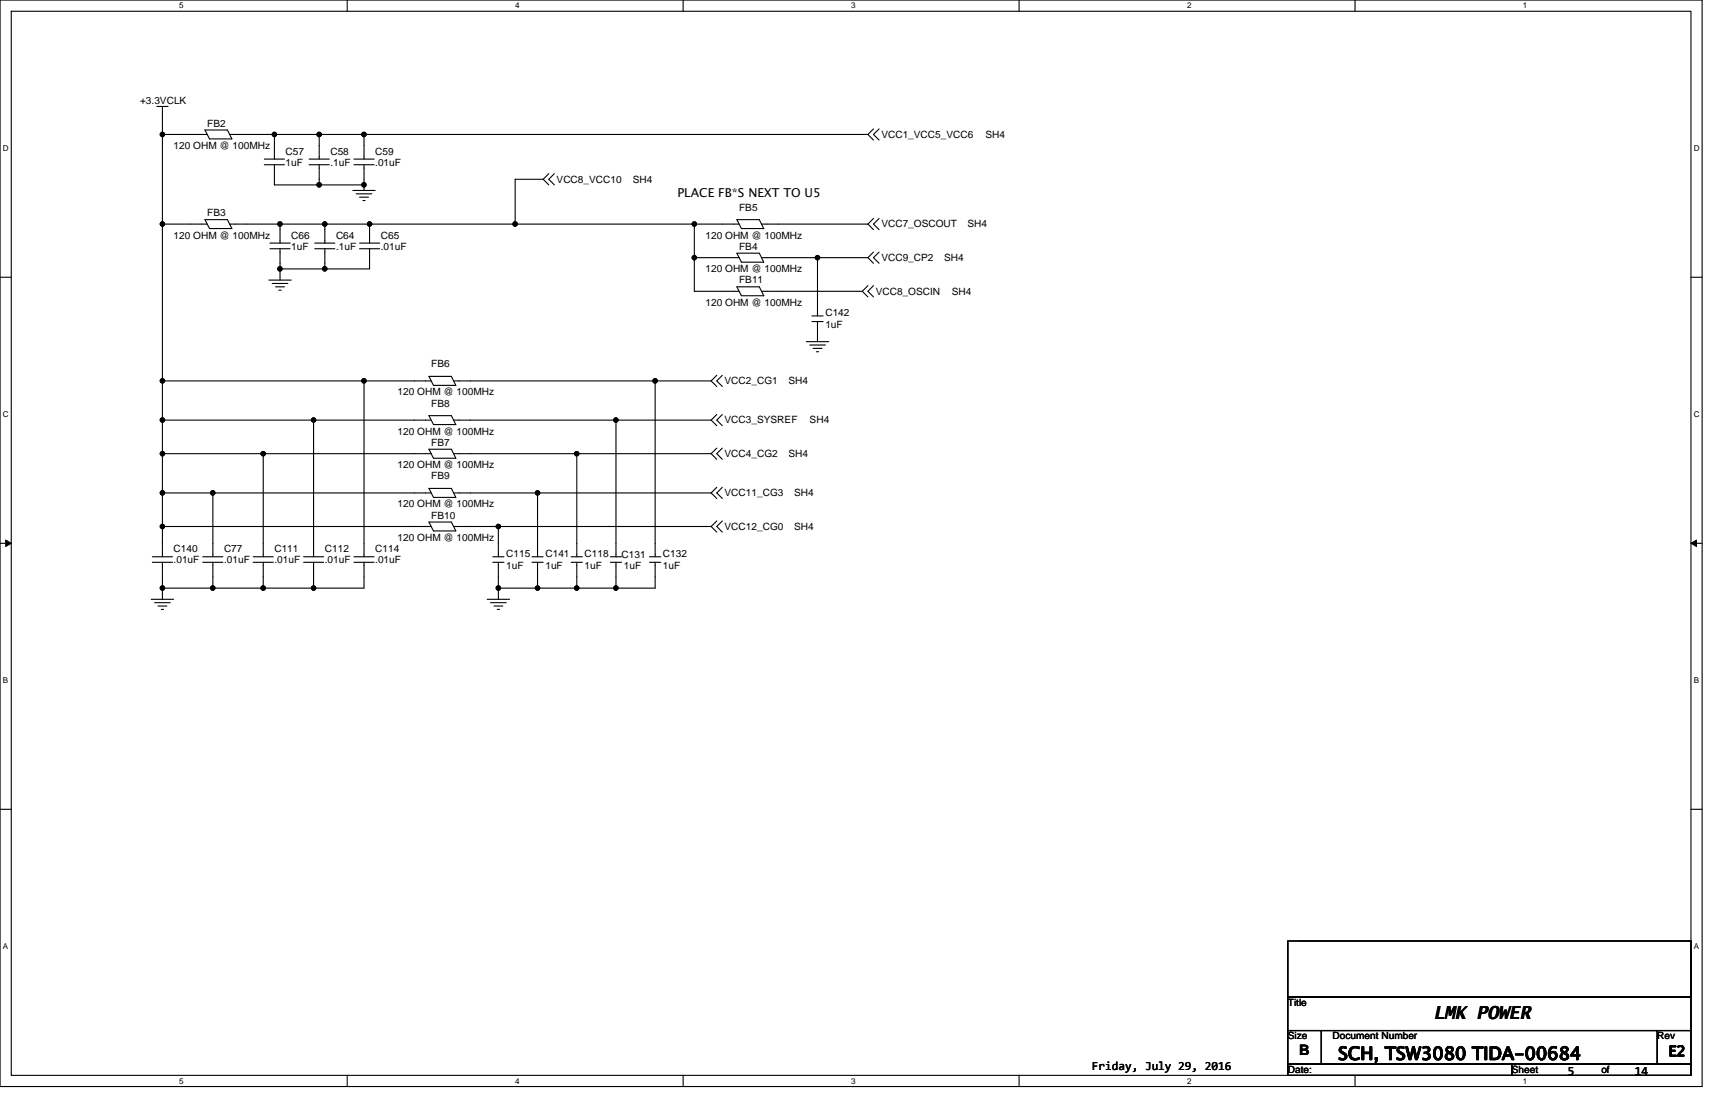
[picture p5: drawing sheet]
<svg xmlns="http://www.w3.org/2000/svg" width="432mm" height="279mm" viewBox="0 0 432 279" stroke-linecap="round" stroke-linejoin="round" font-family="sans-serif">
<path d="M0 0h428.6v273.5h-428.6zM2.8 2.8h422.9v267.9h-422.9z" fill="none" stroke="#000" stroke-width=".28"/>
<g fill="#fff">
<path d="M45.1 .3h1.1v2.3h-1.1z"/>
<path d="M45.1 271h1.1v2.2h-1.1z"/>
</g>
<path d="M87.4 0v2.8M87.4 270.7v2.8" fill="none" stroke="#000" stroke-width=".28"/>
<g fill="#fff">
<path d="M129.7 .3h1.1v2.3h-1.1z"/>
<path d="M129.7 271h1.1v2.2h-1.1z"/>
</g>
<path d="M172 0v2.8M172 270.7v2.8" fill="none" stroke="#000" stroke-width=".28"/>
<g fill="#fff">
<path d="M214.3 .3h1.1v2.3h-1.1z"/>
<path d="M214.3 271h1.1v2.2h-1.1z"/>
</g>
<path d="M256.6 0v2.8M256.6 270.7v2.8" fill="none" stroke="#000" stroke-width=".28"/>
<g fill="#fff">
<path d="M298.9 .3h1.1v2.3h-1.1z"/>
<path d="M298.9 271h1.1v2.2h-1.1z"/>
</g>
<path d="M341.2 0v2.8M341.2 270.7v2.8" fill="none" stroke="#000" stroke-width=".28"/>
<g fill="#fff">
<path d="M383.5 .3h1.1v2.3h-1.1z"/>
<path d="M383.5 271h1.1v2.2h-1.1z"/>
<path d="M.7 36.3h1.5v2.3h-1.5z"/>
<path d="M426.5 36.3h1.4v2.3h-1.4z"/>
<path d="M.7 103.3h1.5v2.2h-1.5z"/>
<path d="M426.5 103.3h1.4v2.2h-1.4z"/>
</g>
<path d="M0 69.8h2.8M425.7 69.8h2.9" fill="none" stroke="#000" stroke-width=".28"/>
<g fill="#fff">
<path d="M.7 170.2h1.4v2.3h-1.4z"/>
<path d="M426.5 170.2h1.3v2.3h-1.3z"/>
</g>
<path d="M0 136.8h2.8M425.7 136.8h2.9" fill="none" stroke="#000" stroke-width=".28"/>
<path d="M1.4 135.9l1.4 .9-1.4 .8zM425.7 136.8l1.4-.9v1.7z" fill="#000" stroke="#000" stroke-width=".25"/>
<g fill="#fff">
<path d="M.7 237.2h1.4v2.2h-1.4z"/>
<path d="M426.4 237.2h1.4v2.2h-1.4z"/>
</g>
<g fill="none" stroke="#000" stroke-width=".28">
<path d="M39.5 26.8h2.8M40.9 33.8v22.6h11.3M40.9 26.8v7h11.3M51.6 32.7h5.7l1.1 2.3h-5.7zM57.8 33.8h11.3M69.1 33.8h11.3M69.1 33.8v6.2M80.4 33.8h11.3M80.4 33.8v6.2M91.7 33.8v6.2M91.7 33.8h126.8M218.5 33.8l1.4 1.5"/>
<path d="M219.9 32.4l-1.4 1.4M221.3 32.4l-1.4 1.4 1.4 1.5M40.9 56.4v39.5M51.6 55.3h5.7l1.1 2.2h-5.7zM66.5 41.5h5.1M66.5 40h5.1M69.1 41.5v5h11.3M70.5 56.4h11.3M70.5 56.4h-12.7M70.5 56.4v4.8M77.8 41.5h5.1M77.8 40h5.1"/>
<path d="M80.4 46.5h11.3M80.4 41.5v5M81.8 56.4h11.2M81.8 56.4v4.8M88.8 47.9h5.7M89.1 41.5h5.1M89.1 40h5.1M89.7 48.8h3.9M90.5 49.6h2.3M91.4 50.5h.5M91.7 41.5v5M91.7 46.5v1.4"/>
<path d="M93 56.4h36.7M93 56.4v4.8M129.7 56.4h45.1M136.8 45.1h-7.1v11.3M136.8 45.1l1.4 1.4M138.2 43.7l-1.4 1.4M139.6 43.7l-1.4 1.4 1.4 1.4M174.8 56.4h11.3M174.8 56.4v8.5h11.3M185.5 55.3h5.7l1.1 2.2h-5.6zM218.5 56.4h-26.8M218.5 56.4l1.4 1.4"/>
<path d="M219.9 55l-1.4 1.4M221.3 55l-1.4 1.4 1.4 1.4M67.7 70.5h5.6M68 62.6h5M68 61.2h5M68.5 71.4h4M69.4 72.2h2.2M70.2 73h.6M70.5 62.6v5.1M70.5 67.7h11.3M70.5 67.7v2.8M79.2 62.6h5.1"/>
<path d="M79.2 61.2h5.1M81.8 62.6v5.1M90.5 62.6h5.1M90.5 61.2h5.1M93 62.6v5.1h-11.2M174.8 64.9v8.4h11.3M185.5 63.7h5.7l1.1 2.3h-5.6zM185.5 72.2h5.7l1.1 2.2h-5.6zM191.7 64.9h14.1M204.4 79.5h2.8M205.8 64.9v14.6M205.8 64.9h12.7"/>
<path d="M217.1 73.3l1.4 1.4M217.1 73.3h-25.4M218.5 71.9l-1.4 1.4M218.5 64.9l1.4 1.4M219.9 63.5l-1.4 1.4M219.9 71.9l-1.4 1.4 1.4 1.4M221.3 63.5l-1.4 1.4 1.4 1.4M40.9 95.9h50.8M40.9 95.9v9.8M91.7 95.9v44.2M91.7 95.9h16.9M108 94.7h5.6l1.2 2.3h-5.7z"/>
<path d="M114.2 95.9h50.8M165 95.9v44.2M165 95.9h14M179 95.9l1.5 1.4M180.5 94.5l-1.5 1.4M181.9 94.5l-1.4 1.4 1.4 1.4M203 86h5.7M203.9 86.8h3.9M204.4 80.9h2.8M204.7 87.7h2.3M205.5 88.5h.6M205.8 80.9v5.1"/>
<path d="M40.9 105.7h38.1M40.9 114.2h25.4M40.9 114.2v9.9h12.7M40.9 105.7v8.5M66.3 114.2h42.3M66.3 114.2v25.9M79 105.7v34.4M108 104.6h5.6l1.2 2.3h-5.7zM108 113.1h5.6l1.2 2.2h-5.7zM108.6 105.7h-29.6M114.2 105.7h40.9M114.2 114.2h31"/>
<path d="M179 105.7h-23.9v34.4M179 114.2h-33.8v25.9M179 114.2l1.5 1.4M179 105.7l1.5 1.4M180.5 112.8l-1.5 1.4M180.5 104.3l-1.5 1.4M181.9 112.8l-1.4 1.4 1.4 1.4M181.9 104.3l-1.4 1.4 1.4 1.4M40.9 124.1v8.4M40.9 132.5v7.6M40.9 132.5h67.7M53.6 124.1h55"/>
<path d="M53.6 124.1v16M108 131.4h5.6l1.2 2.2h-5.7zM108 122.9h5.6l1.2 2.3h-5.7zM125.5 132.5h-11.3M135.3 124.1h-21.1M179 132.5h-53.5v7.6M179 124.1l1.5 1.4M179 132.5l1.5 1.4M179 124.1h-43.7v16M180.5 122.7l-1.5 1.4M180.5 131.1l-1.5 1.4M181.9 122.7l-1.4 1.4 1.4 1.4"/>
<path d="M181.9 131.1l-1.4 1.4 1.4 1.4M38.1 150.9h5.6M38.4 141.5h5M38.4 140.1h5M38.9 151.7h4M39.8 152.5h2.2M40.6 153.4h.6M40.9 148h12.7M40.9 148v2.9M40.9 141.5v6.5M51.1 141.5h5M51.1 140.1h5"/>
<path d="M53.6 141.5v6.5M53.6 148h12.7M63.7 141.5h5.1M63.7 140.1h5.1M66.3 141.5v6.5M66.3 148h12.7M76.4 141.5h5.1M76.4 140.1h5.1M79 141.5v6.5M89.1 141.5h5.1M89.1 140.1h5.1M91.7 141.5v6.5h-12.7"/>
<path d="M122.7 150.9h5.6M123.5 151.7h3.9M124.1 140.1h2.8M124.1 141.5h2.8M124.4 152.5h2.2M125.2 153.4h.6M125.5 148h9.8M125.5 141.5v6.5M125.5 148v2.9M133.9 140.1h2.9M133.9 141.5h2.9M135.3 148h9.9"/>
<path d="M135.3 141.5v6.5M143.8 140.1h2.8M143.8 141.5h2.8M145.2 148h9.9M145.2 141.5v6.5M153.7 140.1h2.8M153.7 141.5h2.8M155.1 141.5v6.5M163.5 140.1h2.9M163.5 141.5h2.9M165 141.5v6.5h-9.9M0 203.7h2.8"/>
<path d="M425.7 203.7h2.9M324.3 236.9h101.4v14.1h-101.4zM327.1 236.9h98.6v14.1v-2.9M324.3 251h101.4v8.4h-101.4zM324.3 259.4h8.4v8.5h-8.4zM332.7 259.4h84.6v8.5h-84.6zM417.3 259.4h8.4v8.5h-8.4zM324.3 267.9h56.3v2.8h-56.3zM380.6 267.9h45.1v2.8h-45.1z"/>
</g>
<g fill="#000" stroke="#000" stroke-width=".28">
<circle cx="40.9" cy="33.8" r=".55"/>
<circle cx="69.1" cy="33.8" r=".55"/>
<circle cx="80.4" cy="33.8" r=".56"/>
<circle cx="91.6" cy="33.8" r=".55"/>
<circle cx="40.9" cy="56.4" r=".55"/>
<circle cx="70.5" cy="56.4" r=".55"/>
<circle cx="80.4" cy="46.5" r=".56"/>
<circle cx="81.8" cy="56.4" r=".55"/>
<circle cx="91.6" cy="46.5" r=".55"/>
<circle cx="93" cy="56.4" r=".55"/>
<circle cx="129.7" cy="56.4" r=".56"/>
<circle cx="174.8" cy="56.4" r=".55"/>
<circle cx="70.5" cy="67.7" r=".55"/>
<circle cx="81.8" cy="67.7" r=".55"/>
<circle cx="174.8" cy="64.9" r=".55"/>
<circle cx="205.8" cy="64.9" r=".55"/>
<circle cx="40.9" cy="95.9" r=".55"/>
<circle cx="91.6" cy="95.9" r=".55"/>
<circle cx="164.9" cy="95.9" r=".56"/>
<circle cx="40.9" cy="114.2" r=".55"/>
<circle cx="40.9" cy="105.7" r=".55"/>
<circle cx="66.3" cy="114.2" r=".56"/>
<circle cx="78.9" cy="105.7" r=".55"/>
<circle cx="145.2" cy="114.2" r=".55"/>
<circle cx="155.1" cy="105.7" r=".55"/>
<circle cx="40.9" cy="124.1" r=".55"/>
<circle cx="40.9" cy="132.5" r=".55"/>
<circle cx="53.6" cy="124.1" r=".55"/>
<circle cx="125.5" cy="132.5" r=".55"/>
<circle cx="135.3" cy="124.1" r=".55"/>
<circle cx="40.9" cy="148" r=".55"/>
<circle cx="53.6" cy="148" r=".55"/>
<circle cx="66.3" cy="148" r=".56"/>
<circle cx="78.9" cy="148" r=".55"/>
<circle cx="125.5" cy="148" r=".55"/>
<circle cx="135.3" cy="148" r=".55"/>
<circle cx="145.2" cy="148" r=".55"/>
<circle cx="155.1" cy="148" r=".55"/>
</g>
<g font-size="4.5">
<text x="360.9" y="256.5">LMK POWER</text>
<text x="336.9" y="266.7">SCH, TSW3080 TIDA-00684</text>
</g>
<g font-size="3.7">
<text x="327.1" y="265.6">B</text>
<text x="420.1" y="265.9">E2</text>
</g>
<g font-size="3.1">
<text x="170.6" y="49.7">PLACE FB*S NEXT TO U5</text>
<text x="274.9" y="269.3">Friday, July 29, 2016</text>
<text x="394.7" y="270.7">5</text>
<text x="411.6" y="270.7">14</text>
</g>
<g font-size="2.5">
<text x="35.3" y="26.2">+3.3VCLK</text>
<text x="52.2" y="31.9">FB2</text>
<text x="221.9" y="34.7">VCC1_VCC5_VCC6</text>
<text x="248.1" y="34.7">SH4</text>
<text x="43.7" y="37.5">120 OHM @ 100MHz</text>
<text x="71.9" y="38.9">C57</text>
<text x="71.9" y="41.7">1uF</text>
<text x="83.2" y="38.9">C58</text>
<text x="83.2" y="41.7">.1uF</text>
<text x="94.5" y="38.9">C59</text>
<text x="94.5" y="41.7">.01uF</text>
<text x="140.1" y="46">VCC8_VCC10</text>
<text x="159.3" y="46">SH4</text>
<text x="186.1" y="53">FB5</text>
<text x="52.2" y="54.4">FB3</text>
<text x="221.9" y="57.2">VCC7_OSCOUT</text>
<text x="243.6" y="57.2">SH4</text>
<text x="43.7" y="60">120 OHM @ 100MHz</text>
<text x="73.3" y="60">C66</text>
<text x="73.3" y="62.9">1uF</text>
<text x="84.6" y="60">C64</text>
<text x="84.6" y="62.9">.1uF</text>
<text x="95.9" y="60">C65</text>
<text x="95.9" y="62.9">.01uF</text>
<text x="177.6" y="60">120 OHM @ 100MHz</text>
<text x="186.1" y="62.9">FB4</text>
<text x="221.9" y="65.7">VCC9_CP2</text>
<text x="237.7" y="65.7">SH4</text>
<text x="177.6" y="68.5">120 OHM @ 100MHz</text>
<text x="186.1" y="71.3">FB11</text>
<text x="177.6" y="77">120 OHM @ 100MHz</text>
<text x="220.5" y="74.1">VCC8_OSCIN</text>
<text x="239.7" y="74.1">SH4</text>
<text x="207.8" y="79.5">C142</text>
<text x="207.8" y="82.6">1uF</text>
<text x="108.6" y="92.5">FB6</text>
<text x="100.1" y="99.5">120 OHM @ 100MHz</text>
<text x="182.4" y="96.7">VCC2_CG1</text>
<text x="198.5" y="96.7">SH4</text>
<text x="108.6" y="102.3">FB8</text>
<text x="182.4" y="106.6">VCC3_SYSREF</text>
<text x="203.9" y="106.6">SH4</text>
<text x="100.1" y="109.4">120 OHM @ 100MHz</text>
<text x="108.6" y="112.2">FB7</text>
<text x="100.1" y="117.9">120 OHM @ 100MHz</text>
<text x="182.4" y="115">VCC4_CG2</text>
<text x="198.5" y="115">SH4</text>
<text x="108.6" y="120.7">FB9</text>
<text x="182.4" y="124.9">VCC11_CG3</text>
<text x="199.9" y="124.9">SH4</text>
<text x="100.1" y="127.7">120 OHM @ 100MHz</text>
<text x="108.6" y="130.5">FB10</text>
<text x="100.1" y="136.2">120 OHM @ 100MHz</text>
<text x="182.4" y="133.4">VCC12_CG0</text>
<text x="199.9" y="133.4">SH4</text>
<text x="43.7" y="139">C140</text>
<text x="43.7" y="141.8">.01uF</text>
<text x="56.4" y="139">C77</text>
<text x="56.4" y="141.8">.01uF</text>
<text x="69.1" y="139">C111</text>
<text x="69.1" y="141.8">.01uF</text>
<text x="81.8" y="139">C112</text>
<text x="81.8" y="141.8">.01uF</text>
<text x="94.5" y="139">C114</text>
<text x="94.5" y="141.8">.01uF</text>
<text x="127.4" y="140.1">C115</text>
<text x="127.4" y="143.2">1uF</text>
<text x="137.3" y="140.1">C141</text>
<text x="137.3" y="143.2">1uF</text>
<text x="147.2" y="140.1">C118</text>
<text x="147.2" y="143.2">1uF</text>
<text x="156.5" y="140.4">C131</text>
<text x="157.1" y="143.2">1uF</text>
<text x="166.9" y="140.1">C132</text>
<text x="166.9" y="143.2">1uF</text>
<text x="324.3" y="253.2">Title</text>
<text x="324.3" y="261.6">Size</text>
<text x="335.5" y="261.6">Document Number</text>
<text x="417.3" y="261.6">Rev</text>
<text x="324.3" y="270.1">Date:</text>
<text x="380.6" y="270.1">Sheet</text>
<text x="403.2" y="270.1">of</text>
</g>
<g font-size="2">
<text x="45.1" y="2.1">5</text>
<text x="129.7" y="2.1">4</text>
<text x="214.3" y="2.1">3</text>
<text x="298.9" y="2.1">2</text>
<text x="383.5" y="2.1">1</text>
<text x=".7" y="38.1">D</text>
<text x="426.5" y="38.1">D</text>
<text x=".7" y="105.1">C</text>
<text x="426.5" y="105.1">C</text>
<text x=".7" y="172">B</text>
<text x="426.5" y="172">B</text>
<text x=".7" y="239">A</text>
<text x="426.5" y="239">A</text>
<text x="45.1" y="272.8">5</text>
<text x="129.7" y="272.8">4</text>
<text x="214.3" y="272.8">3</text>
<text x="298.9" y="272.8">2</text>
<text x="383.5" y="272.8">1</text>
</g>
</svg>
